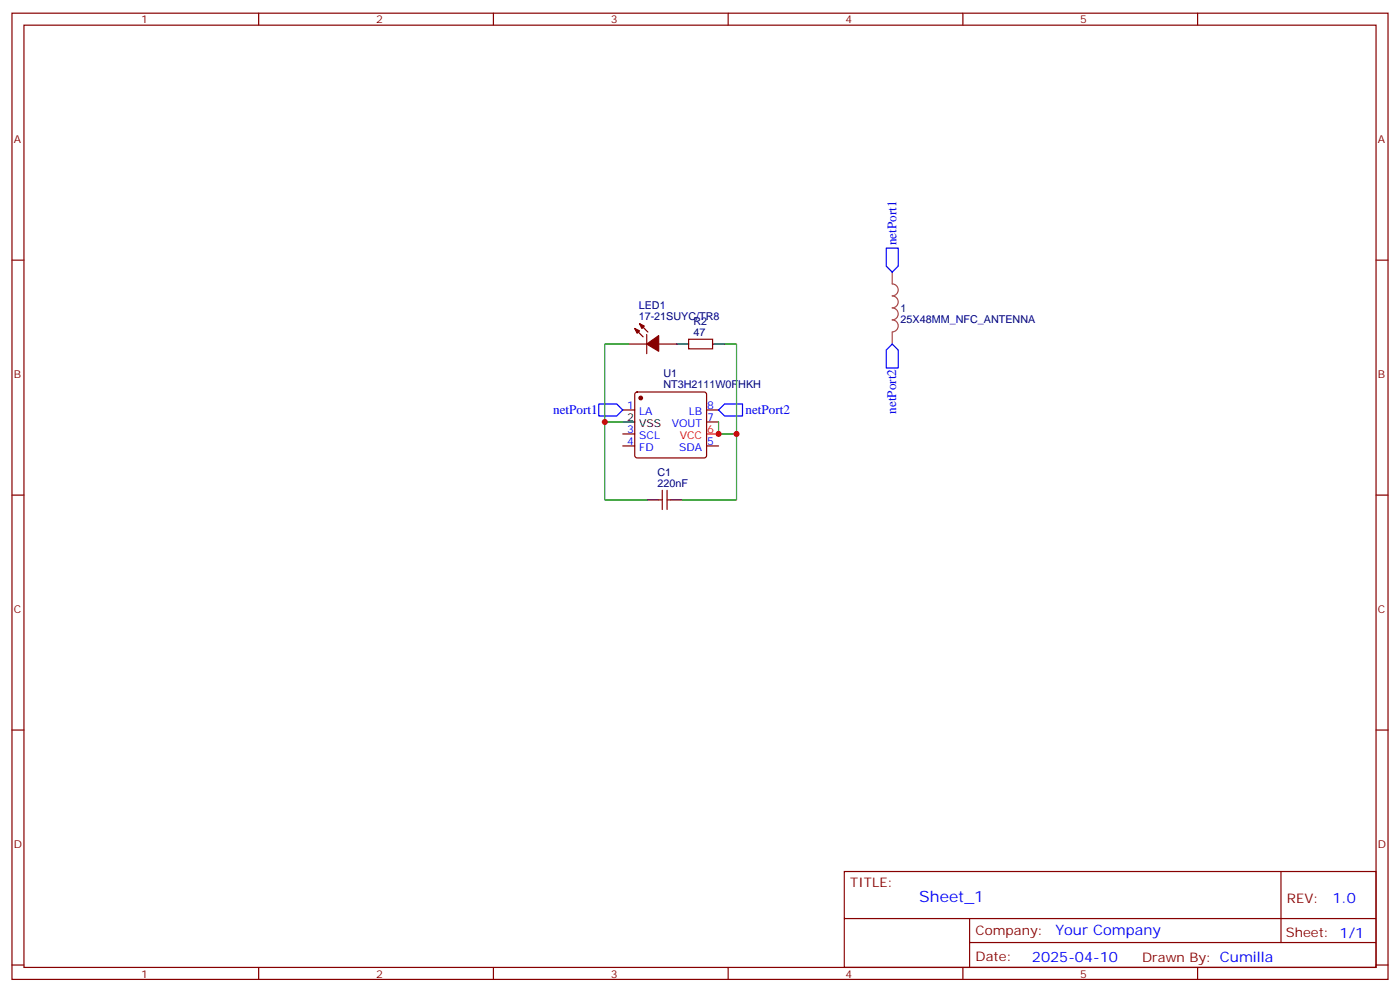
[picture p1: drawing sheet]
<svg xmlns="http://www.w3.org/2000/svg" width="412mm" height="292mm" viewBox="0 0 412 292" stroke-linecap="round" stroke-linejoin="round" font-family="sans-serif">
<g fill="none" stroke="#870000" stroke-width=".35">
<path d="M3.5 3.9h405.4v284.3h-405.4zM7.1 7.4h398.2v277.3h-398.2zM76.2 3.9v3.5M145.3 3.9v3.5M214.5 3.9v3.5M283.6 3.9v3.5M352.8 3.9v3.5M3.5 76.6h3.6M405.3 76.6h3.6M187 96.7l2.4 2.4M188.4 95.2l2.5 2.5M190.5 98.4v5.7"/>
<path d="M202.8 99.8h7.1v2.9h-7.1zM185.2 101.2h5.3M187.2 115.6l.5-.2h19.7l.5 .2 .2 .5v18l-.2 .5-.5 .2h-19.7l-.5-.3-.2-.4v-18zM194 101.2h5.3M183.4 120.6h3.6M183.4 131.2h3.6M183.4 127.7h3.6M208.1 120.6h3.6M208.1 124.2h3.6M208.1 131.2h3.6M3.5 145.7h3.6M194 147.1h1.1"/>
<path d="M195.1 144.3v5.6M196.5 144.3v5.6M196.5 147.1h1.1M405.3 145.7h3.6M3.5 214.8h3.6M405.3 214.8h3.6M248.7 256.5h156.6v28.2h-156.6zM377.3 256.5v20.9M248.7 270.3h156.5M285.6 277.4h119.6M285.6 270.3v14.1M3.5 284h3.6"/>
<path d="M76.2 284.7v3.5M145.3 284.7v3.5M214.5 284.7v3.5M283.6 284.7v3.5M352.8 284.7v3.5M405.3 284h3.6"/>
</g>
<path d="M208.1 127.7h3.6" fill="none" stroke="#f00" stroke-width=".35"/>
<path d="M199.3 101.2h3.5M209.9 101.2h3.5M183.4 124.2h3.6M190.5 147.1h3.5M197.6 147.1h3.5" fill="none" stroke="#000" stroke-width=".35"/>
<g fill="#870000" stroke="#870000" stroke-width=".35">
<path d="M187 96.7l1.4 .7-.7 .7z"/>
<path d="M188.4 95.2l1.4 .8-.7 .7z"/>
<path d="M190.5 101.2l3.5-2.4v4.6z"/>
<circle cx="188.7" cy="117.1" r=".53"/>
</g>
<path d="M262.8 80.1v3.5a1.76 1.76 0 0 1 1.8 1.7 1.76 1.76 0 0 1-1.8 1.8 1.76 1.76 0 0 1 1.8 1.7 1.76 1.76 0 0 1-1.8 1.8 1.76 1.76 0 0 1 1.8 1.8 1.76 1.76 0 0 1-1.8 1.7 1.76 1.76 0 0 1 1.8 1.8 1.76 1.76 0 0 1-1.8 1.8M262.8 97.8v3.4" fill="none" stroke="#a64a4a" stroke-width=".35"/>
<path d="M261.1 73h3.5v5.3l-1.8 1.8-1.7-1.8zM176.4 118.9h5.3l1.7 1.7-1.7 1.8h-5.3zM262.8 101.2l1.8 1.8v5.3h-3.5v-5.3zM211.7 120.6l1.7-1.7h5.3v3.5h-5.3z" fill="none" stroke="#00f" stroke-width=".35"/>
<path d="M185.2 101.2h-7v23M213.4 101.2h3.6v26.5M183.4 124.2h-5.2v22.9h12.3M211.7 124.2v3.5h5.3v19.4h-15.9" fill="none" stroke="#008700" stroke-width=".35"/>
<g fill="#c00">
<circle cx="211.7" cy="127.7" r=".88"/>
<circle cx="217" cy="127.7" r=".88"/>
<circle cx="178.2" cy="124.2" r=".88"/>
</g>
<text font-size="4.6" fill="#00f" x="270.8" y="265.5">Sheet_1</text>
<g font-size="4.2" fill="#00f">
<text x="392.5" y="265.7">1.0</text>
<text x="310.9" y="275.3">Your Company</text>
<text x="304" y="283.1">2025-04-10</text>
</g>
<g font-size="3.9" fill="#00f">
<text x="264.1" y="72.1" transform="rotate(-90 264.1 72.1)">netPort1</text>
<text x="162.9" y="121.8">netPort1</text>
<text x="219.6" y="122">netPort2</text>
<text x="264" y="121.8" transform="rotate(-90 264 121.8)">netPort2</text>
</g>
<g font-size="3.9" fill="#800">
<text x="250.5" y="261.1">TITLE:</text>
<text x="379.1" y="265.7">REV:</text>
<text x="287.4" y="275.3">Company:</text>
<text x="378.7" y="275.9">Sheet: 1/1</text>
<text x="287.4" y="282.9">Date:</text>
<text x="336.4" y="283">Draw</text>
<text x="346.6" y="283">n By: Cumilla</text>
</g>
<g font-size="3.2" fill="#800">
<text x="41.6" y="6.9">1</text>
<text x="110.8" y="6.9">2</text>
<text x="179.9" y="6.9">3</text>
<text x="249.1" y="6.9">4</text>
<text x="318.2" y="6.9">5</text>
<text x="4.1" y="42">A</text>
<text x="405.9" y="42">A</text>
<text x="4.1" y="111.1">B</text>
<text x="405.9" y="111.1">B</text>
<text x="4.1" y="180.3">C</text>
<text x="405.9" y="180.3">C</text>
<text x="4.1" y="249.4">D</text>
<text x="405.9" y="249.4">D</text>
<text x="41.6" y="287.7">1</text>
<text x="110.8" y="287.7">2</text>
<text x="179.9" y="287.7">3</text>
<text x="249.1" y="287.7">4</text>
<text x="318.2" y="287.7">5</text>
</g>
<g font-size="3.2" fill="#000080">
<text x="188.1" y="94.2">17-21SUYC/TR8</text>
<text x="188.1" y="91.1">LED1</text>
<text x="204.3" y="95.6">R2</text>
<text x="265.3" y="95">25X48MM_NFC_ANTENNA</text>
<text x="265.3" y="91.8">1</text>
<text x="204.3" y="98.8">47</text>
<text x="195.4" y="111.1">U1</text>
<text x="195.4" y="114.3">NT3H2111W0FHKH</text>
<text x="193.7" y="143.2">220nF</text>
<text x="193.7" y="140.1">C1</text>
</g>
<g font-size="3.2">
<text x="184.8" y="123.8">2</text>
<text x="188.3" y="125.6">VSS</text>
</g>
<g font-size="3.2" fill="#00f">
<text x="184.8" y="120.3">1</text>
<text x="188.3" y="122.1">LA</text>
<text x="197.9" y="125.6">VOUT</text>
<text x="202.9" y="122.1">LB</text>
<text x="208.3" y="120.3">8</text>
<text x="208.3" y="123.8">7</text>
<text x="184.8" y="130.9">4</text>
<text x="184.8" y="127.4">3</text>
<text x="188.3" y="129.1">SCL</text>
<text x="208.3" y="130.9">5</text>
<text x="188.3" y="132.6">FD</text>
<text x="200.1" y="132.6">SDA</text>
</g>
<g font-size="3.2" fill="#f00">
<text x="200.2" y="129.1">VCC</text>
<text x="208.3" y="127.4">6</text>
</g>
</svg>
